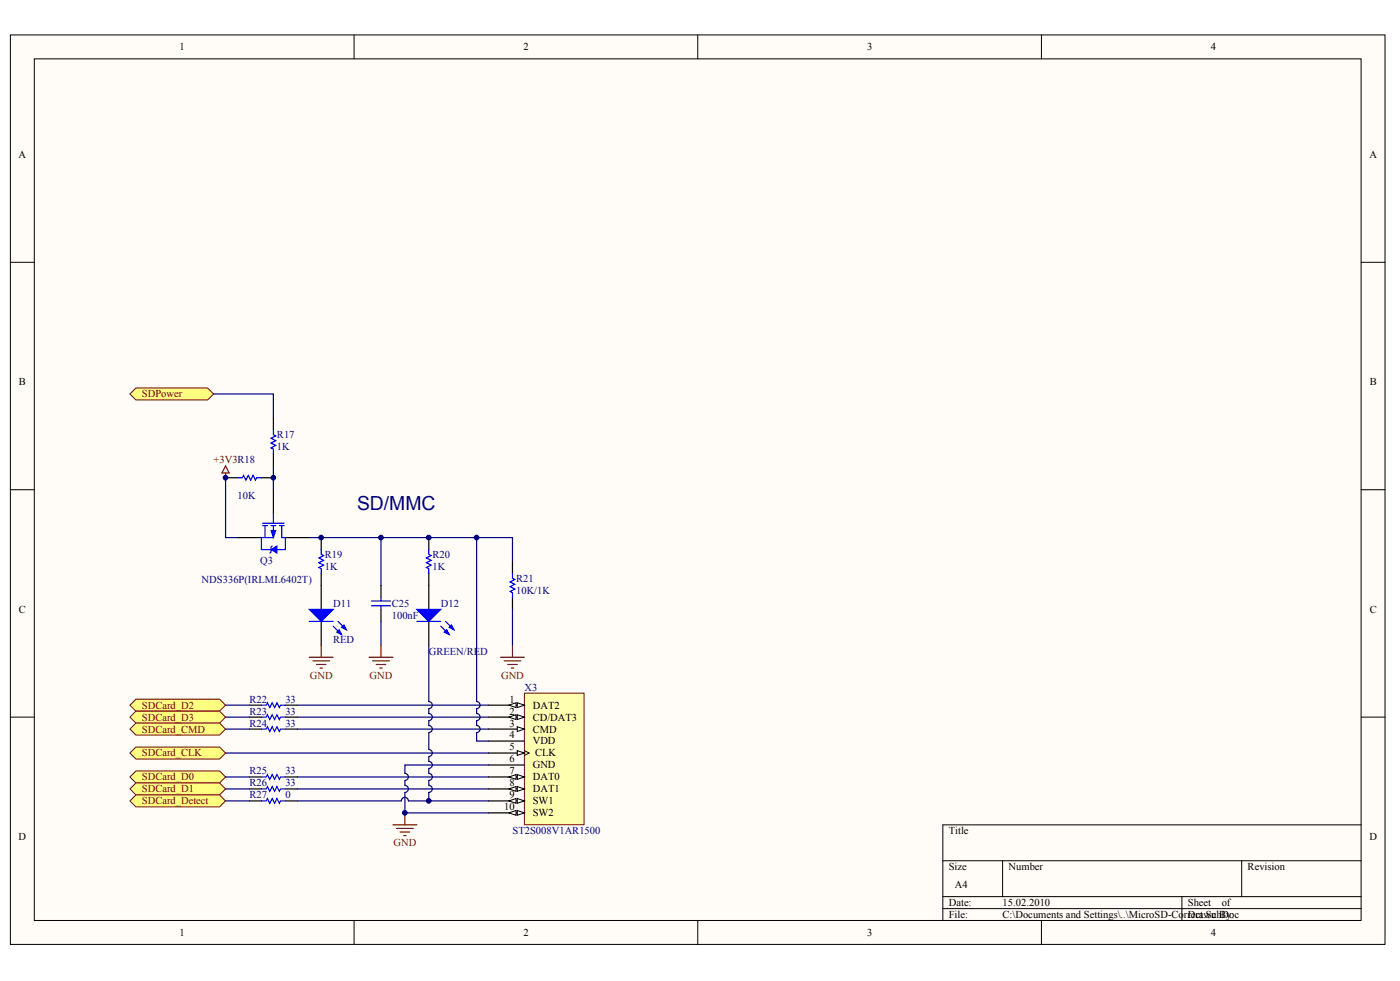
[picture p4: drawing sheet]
<svg xmlns="http://www.w3.org/2000/svg" width="284mm" height="199mm" viewBox="0 0 284 199" stroke-linecap="round" stroke-linejoin="round" font-family="sans-serif">
<g fill="#fffcf8" stroke="#000" stroke-width=".2">
<path d="M2.1 7.1h278.8v184.4h-278.8z"/>
<path d="M7 11.9h269.1v174.8h-269.1z"/>
</g>
<g fill="none" stroke="#000" stroke-width=".2">
<path d="M71.8 7.1v4.8M141.5 7.1v4.8M211.3 7.1v4.8M2.1 53.2h4.9M276.1 53.2h4.9M2.1 99.3h4.9M276.1 99.3h4.9M2.1 145.4h4.9M276.1 145.4h4.9M191.2 174.6h84.9M203.4 174.6v7.3M251.9 174.6v7.3"/>
<path d="M276.1 167.3h-84.9v19.4M71.8 186.7v4.9M141.5 186.7v4.9M191.2 181.9h84.9M191.2 184.3h84.9M211.3 186.7v4.9M239.7 181.9v4.8"/>
</g>
<path d="M87 109v2.5M87 116.3v2.4M50.6 157.6h2.4M50.6 147.9h2.4M50.6 145.4h2.4M50.6 143h2.4M57.9 157.6h2.4M57.9 147.9h2.4M57.9 145.4h2.4M57.9 143h2.4M50.6 160h2.4M57.9 160h2.4" fill="none" stroke="#000" stroke-width=".24"/>
<path d="M87 111.5v.9l.5 .3-1 .5 1 .4-1 .5 1 .5-1 .5 .5 .2v1M53 157.6h1l.2-.5 .5 1 .5-1 .5 1 .5-1 .5 1 .2-.5h1M53 147.9h1l.2-.5 .5 1 .5-1 .5 1 .5-1 .5 1 .2-.5h1M53 145.4h1l.2-.4 .5 .9 .5-.9 .5 .9 .5-.9 .5 .9 .2-.5h1M53 143h1l.2-.5 .5 1 .5-1 .5 1 .5-1 .5 1 .2-.5h1M53 160h1l.2-.5 .5 1 .5-1 .5 1 .5-1 .5 1 .2-.5h1" fill="none" stroke="#00f" stroke-width=".24"/>
<path d="M45.8 152.7h53.3M60.3 143h38.8M60.3 145.4h38.8M60.3 147.9h38.8M60.3 157.6h38.8M60.3 160h38.8" fill="none" stroke="#000080" stroke-width=".24"/>
<path d="M79.7 167.3h4.9M80.4 168h3.4M81.2 168.8h1.9M81.9 169.5h.5M82.1 164.9v2.4" fill="none" stroke="#800000" stroke-width=".24"/>
<path d="M106.4 140.6h12.1v26.7h-12.1z" fill="#ffffb0" stroke="#800000" stroke-width=".2"/>
<path d="M99.1 143h7.3" fill="none" stroke="#000" stroke-width=".24"/>
<g fill="#fffcf8" stroke="#000" stroke-width=".2">
<path d="M104.9 142.5l1.5 .5-1.5 .5z"/>
<path d="M103.2 143l1.5-.5v1z"/>
</g>
<path d="M99.1 145.4h7.3" fill="none" stroke="#000" stroke-width=".24"/>
<g fill="#fffcf8" stroke="#000" stroke-width=".2">
<path d="M104.9 145l1.5 .4-1.5 .5z"/>
<path d="M103.2 145.4l1.5-.4v.9z"/>
</g>
<path d="M99.1 147.9h7.3" fill="none" stroke="#000" stroke-width=".24"/>
<path d="M104.9 147.4l1.5 .5-1.5 .5z" fill="#fffcf8" stroke="#000" stroke-width=".2"/>
<path d="M99.1 150.3h7.3M99.1 152.7h7.3" fill="none" stroke="#000" stroke-width=".24"/>
<path d="M106.4 152.2l.9 .5-.9 .5" fill="none" stroke="#000" stroke-width=".2"/>
<path d="M104.9 152.2l1.5 .5-1.5 .5z" fill="#fffcf8" stroke="#000" stroke-width=".2"/>
<path d="M99.1 155.2h7.3M99.1 157.6h7.3" fill="none" stroke="#000" stroke-width=".24"/>
<g fill="#fffcf8" stroke="#000" stroke-width=".2">
<path d="M104.9 157.1l1.5 .5-1.5 .5z"/>
<path d="M103.2 157.6l1.5-.5v1z"/>
</g>
<path d="M99.1 160h7.3" fill="none" stroke="#000" stroke-width=".24"/>
<g fill="#fffcf8" stroke="#000" stroke-width=".2">
<path d="M104.9 159.5l1.5 .5-1.5 .5z"/>
<path d="M103.2 160l1.5-.5v1z"/>
</g>
<path d="M99.1 162.4h7.3" fill="none" stroke="#000" stroke-width=".24"/>
<g fill="#fffcf8" stroke="#000" stroke-width=".2">
<path d="M104.9 162l1.5 .4-1.5 .5z"/>
<path d="M103.2 162.4l1.5-.4v.9z"/>
</g>
<path d="M99.1 164.9h7.3" fill="none" stroke="#000" stroke-width=".24"/>
<g fill="#fffcf8" stroke="#000" stroke-width=".2">
<path d="M104.9 164.4l1.5 .5-1.5 .5z"/>
<path d="M103.2 164.9l1.5-.5v1z"/>
</g>
<path d="M82.1 158.3v1a.72 .72 0 0 1 .7 .7 .72 .72 0 0 1-.7 .7M99.1 155.2h-17v1.7a.72 .72 0 0 1 .7 .7 .72 .72 0 0 1-.7 .7M82.1 160.7v4.2h17" fill="none" stroke="#000080" stroke-width=".24"/>
<g fill="#ffff80" stroke="#800000" stroke-width=".2">
<path d="M27.6 141.8h16.9l1.3 1.2-1.3 1.2h-16.9l-1.2-1.2z" fill-rule="evenodd"/>
<path d="M27.6 144.2h16.9l1.3 1.2-1.3 1.3h-16.9l-1.2-1.3z" fill-rule="evenodd"/>
<path d="M27.6 146.7h16.9l1.3 1.2-1.3 1.2h-16.9l-1.2-1.2z" fill-rule="evenodd"/>
<path d="M27.6 156.4h16.9l1.3 1.2-1.3 1.2h-16.9l-1.2-1.2z" fill-rule="evenodd"/>
<path d="M27.6 158.8h16.9l1.3 1.2-1.3 1.2h-16.9l-1.2-1.2z" fill-rule="evenodd"/>
<path d="M27.6 161.2h16.9l1.3 1.2-1.3 1.3h-16.9l-1.2-1.3z" fill-rule="evenodd"/>
</g>
<path d="M87 130.9v11.4a.72 .72 0 0 1 .7 .7 .72 .72 0 0 1-.7 .7M45.8 143h4.8M45.8 145.4h4.8M45.8 147.9h4.8M45.8 157.6h4.8M87 143.7v1a.72 .72 0 0 1 .7 .7 .72 .72 0 0 1-.7 .8M87 146.2v.9a.72 .72 0 0 1 .7 .8 .72 .72 0 0 1-.7 .7v3.4a.72 .72 0 0 1 .7 .7 .72 .72 0 0 1-.7 .7v1a.72 .72 0 0 1 .7 .7 .72 .72 0 0 1-.7 .8M87 155.9v1a.72 .72 0 0 1 .7 .7 .72 .72 0 0 1-.7 .7M87 158.3v1a.72 .72 0 0 1 .7 .7 .72 .72 0 0 1-.7 .7M45.8 160h4.8M87 160.7v1.7" fill="none" stroke="#000080" stroke-width=".24"/>
<path d="M55.5 99.3v4.9M48.2 109h4.8M57.9 109h4.8M87 118.7v4.9M104 113.9v2.4M87 126v4.9M104 121.2v2.4" fill="none" stroke="#000" stroke-width=".24"/>
<g fill="#00f" stroke="#00f" stroke-width=".24">
<path d="M84.6 123.6h4.8l-2.4 2.4z"/>
<path d="M90.6 127.7l.5 1-1-.5z"/>
<path d="M91.6 126.8l.5 .9-1-.5z"/>
</g>
<g fill="none" stroke="#00f" stroke-width=".24">
<path d="M53.3 106.1h4.3M53.3 106.6h.9M53.8 106.6v2.4M55 106.6h.9M55.2 110.7l-.2 .3v.9l-.3 .3M55.5 106.6v2.4h-2.5v2.5h2M55.5 104.2v1.9M56.7 106.6h.9M57.2 106.6v2.4h.7v2.5h-1.7M104 116.3v1l.4 .2-.9 .5 .9 .5-.9 .5 .9 .5-.9 .5 .5 .2v1M84.6 126h4.8M89.4 127l1.7 1.7"/>
<path d="M90.4 126l1.7 1.7"/>
</g>
<path d="M45.8 94.5l.7 1.4h-1.5zM45.8 95.9v1M101.5 133.3h4.9M102.3 134h3.4M103 134.8h1.9M103.7 135.5h.5M104 130.9v2.4" fill="none" stroke="#800000" stroke-width=".24"/>
<g fill="#00f" stroke="#00f" stroke-width=".2">
<path d="M55 107.6h.9l-.4 1.4z"/>
<path d="M55 111.5l1.2-.8v1.5z"/>
</g>
<path d="M27.6 78.7h14.5l1.2 1.2-1.2 1.2h-14.5l-1.2-1.2z" fill-rule="evenodd" fill="#ffff80" stroke="#800000" stroke-width=".2"/>
<path d="M43.3 79.9h12.2v4.9M55.5 94.5v4.8M62.7 109h34v33.3a.72 .72 0 0 1 .7 .7 .72 .72 0 0 1-.7 .7M77.3 109v9.7M96.7 109h7.3v4.9M77.3 126v4.9M96.7 143.7v1a.72 .72 0 0 1 .7 .7 .72 .72 0 0 1-.7 .8M96.7 146.2v.9a.72 .72 0 0 1 .7 .8 .72 .72 0 0 1-.7 .7v1.7h2.4" fill="none" stroke="#000080" stroke-width=".24"/>
<path d="M55.5 84.8v2.4M55.5 92v2.5M65.2 109v2.5M65.2 116.3v7.3M77.3 118.7v2.5M65.2 126v4.9M77.3 123.6v2.4" fill="none" stroke="#000" stroke-width=".24"/>
<path d="M55.5 87.2v1l.4 .2-.9 .5 .9 .5-.9 .5 .9 .4-.9 .5 .5 .3v.9M65.2 111.5v.9l.4 .3-.9 .5 .9 .4-.9 .5 .9 .5-.9 .5 .5 .2v1M62.7 126h4.9M67.6 127l1.7 1.7M68.6 126l1.6 1.7M75.3 121.9h3.9M75.3 122.9h3.9M77.3 121.2v.7M77.3 122.9v.7" fill="none" stroke="#00f" stroke-width=".24"/>
<g fill="#00f" stroke="#00f" stroke-width=".24">
<path d="M62.7 123.6h4.9l-2.4 2.4z"/>
<path d="M68.8 127.7l.5 1-1-.5z"/>
<path d="M69.8 126.8l.4 .9-.9-.5z"/>
</g>
<path d="M62.7 133.3h4.9M63.5 134h3.4M64.2 134.8h1.9M64.9 135.5h.5M65.2 130.9v2.4M74.9 133.3h4.8M75.6 134h3.4M76.3 134.8h1.9M77 135.5h.5M77.3 130.9v2.4" fill="none" stroke="#800000" stroke-width=".24"/>
<path d="M27.6 151.5h16.9l1.3 1.2-1.3 1.2h-16.9l-1.2-1.2z" fill-rule="evenodd" fill="#ffff80" stroke="#800000" stroke-width=".2"/>
<path d="M45.8 96.9v12.1h2.4M104 123.6v7.3M45.8 162.4h4.8M82.8 162.4a.72 .72 0 0 0-.7-.7 .72 .72 0 0 0-.7 .7h-21.1M82.9 162.4h16.2" fill="none" stroke="#000080" stroke-width=".24"/>
<path d="M45.8 96.9h2.4M53 96.9h2.5M50.6 162.4h2.4M57.9 162.4h2.4" fill="none" stroke="#000" stroke-width=".24"/>
<path d="M48.2 96.9h1l.2-.5 .5 1 .5-1 .4 1 .5-1 .5 1 .3-.5h.9M53 162.4h1l.2-.4 .5 .9 .5-.9 .5 .9 .5-.9 .5 .9 .2-.5h1" fill="none" stroke="#00f" stroke-width=".24"/>
<g fill="#000080" stroke="#000080" stroke-width=".2">
<circle cx="45.7" cy="96.9" r=".47"/>
<circle cx="55.4" cy="96.9" r=".47"/>
<circle cx="65.1" cy="109" r=".47"/>
<circle cx="77.3" cy="109" r=".47"/>
<circle cx="82.1" cy="164.9" r=".47"/>
<circle cx="87" cy="162.4" r=".47"/>
<circle cx="87" cy="109" r=".47"/>
<circle cx="96.7" cy="109" r=".47"/>
</g>
<text font-size="3.9" fill="#000080" x="72.4" y="103.4">SD/MMC</text>
<g font-size="2.1">
<text x="36.4" y="10.2">1</text>
<text x="106.2" y="10.2">2</text>
<text x="175.9" y="10.2">3</text>
<text x="245.6" y="10.2">4</text>
<text x="3.8" y="32">A</text>
<text x="277.8" y="32">A</text>
<text x="3.8" y="78.2">B</text>
<text x="277.8" y="78.2">B</text>
<text x="3.8" y="124.3">C</text>
<text x="277.8" y="124.3">C</text>
<text x="103.4" y="142.5">1</text>
<text x="108.1" y="143.7">DAT2</text>
<text x="103.4" y="144.9">2</text>
<text x="103.4" y="147.4">3</text>
<text x="103.4" y="149.8">4</text>
<text x="108.1" y="146.1">CD/DAT3</text>
<text x="108.1" y="148.6">CMD</text>
<text x="103.4" y="152.2">5</text>
<text x="103.4" y="154.6">6</text>
<text x="108.1" y="151">VDD</text>
<text x="108.1" y="155.8">GND</text>
<text x="108.6" y="153.4">CLK</text>
<text x="103.4" y="157.1">7</text>
<text x="103.4" y="159.5">8</text>
<text x="103.4" y="161.9">9</text>
<text x="108.1" y="158.3">DAT0</text>
<text x="108.1" y="160.7">DAT1</text>
<text x="102.3" y="164.3">10</text>
<text x="108.1" y="163.1">SW1</text>
<text x="108.1" y="165.6">SW2</text>
<text x="3.8" y="170.4">D</text>
<text x="192.5" y="169.2">Title</text>
<text x="277.8" y="170.4">D</text>
<text x="192.5" y="176.5">Size</text>
<text x="204.6" y="176.5">Number</text>
<text x="253.1" y="176.5">Revision</text>
<text x="192.5" y="183.8">Date:</text>
<text x="193.7" y="180.1">A4</text>
<text x="203.4" y="183.8">15.02.2010</text>
<text x="241" y="183.8">Sheet</text>
<text x="247.8" y="183.8">of</text>
<text x="36.4" y="189.8">1</text>
<text x="106.2" y="189.8">2</text>
<text x="175.9" y="189.8">3</text>
<text x="192.5" y="186.2">File:</text>
<text x="203.4" y="186.2">C:\Documents and Settings\..\MicroSD-Co</text>
<text x="240.1" y="186.2">rrect.SchDoc</text>
<text x="241" y="186.2">Drawn By:</text>
<text x="245.6" y="189.8">4</text>
</g>
<g font-size="2.1" fill="#800000">
<text x="28.8" y="80.6">SDPower</text>
<text x="43.3" y="93.9">+3V3R18</text>
<text x="62.9" y="137.6">GND</text>
<text x="75" y="137.6">GND</text>
<text x="101.6" y="137.6">GND</text>
<text x="28.8" y="143.7">SDCard_D2</text>
<text x="28.8" y="146.1">SDCard_D3</text>
<text x="28.8" y="148.6">SDCard_CMD</text>
<text x="28.8" y="153.4">SDCard_CLK</text>
<text x="28.8" y="158.3">SDCard_D0</text>
<text x="28.8" y="160.7">SDCard_D1</text>
<text x="28.8" y="163.1">SDCard_Detect</text>
<text x="79.8" y="171.6">GND</text>
</g>
<g font-size="2.1" fill="#000080">
<text x="56.2" y="88.9">R17</text>
<text x="56.2" y="91.3">1K</text>
<text x="48.2" y="101.2">10K</text>
<text x="65.9" y="113.1">R19</text>
<text x="87.7" y="113.1">R20</text>
<text x="40.9" y="118.2">NDS336P(IRLML6402T)</text>
<text x="52.8" y="114.3">Q3</text>
<text x="65.9" y="115.6">1K</text>
<text x="87.7" y="115.6">1K</text>
<text x="104.7" y="118">R21</text>
<text x="67.6" y="123.1">D11</text>
<text x="79.5" y="123.1">C25</text>
<text x="79.5" y="125.5">100nF</text>
<text x="89.4" y="123.1">D12</text>
<text x="104.7" y="120.4">10K/1K</text>
<text x="67.6" y="130.4">RED</text>
<text x="87" y="132.8">GREEN/RED</text>
<text x="50.6" y="142.5">R22</text>
<text x="57.9" y="142.5">33</text>
<text x="106.4" y="140.1">X3</text>
<text x="50.6" y="147.4">R24</text>
<text x="50.6" y="144.9">R23</text>
<text x="57.9" y="147.4">33</text>
<text x="57.9" y="144.9">33</text>
<text x="50.6" y="159.5">R26</text>
<text x="50.6" y="157.1">R25</text>
<text x="50.6" y="161.9">R27</text>
<text x="57.9" y="159.5">33</text>
<text x="57.9" y="157.1">33</text>
<text x="57.9" y="161.9">0</text>
<text x="104" y="169.2">ST2S008V1AR1500</text>
</g>
</svg>
